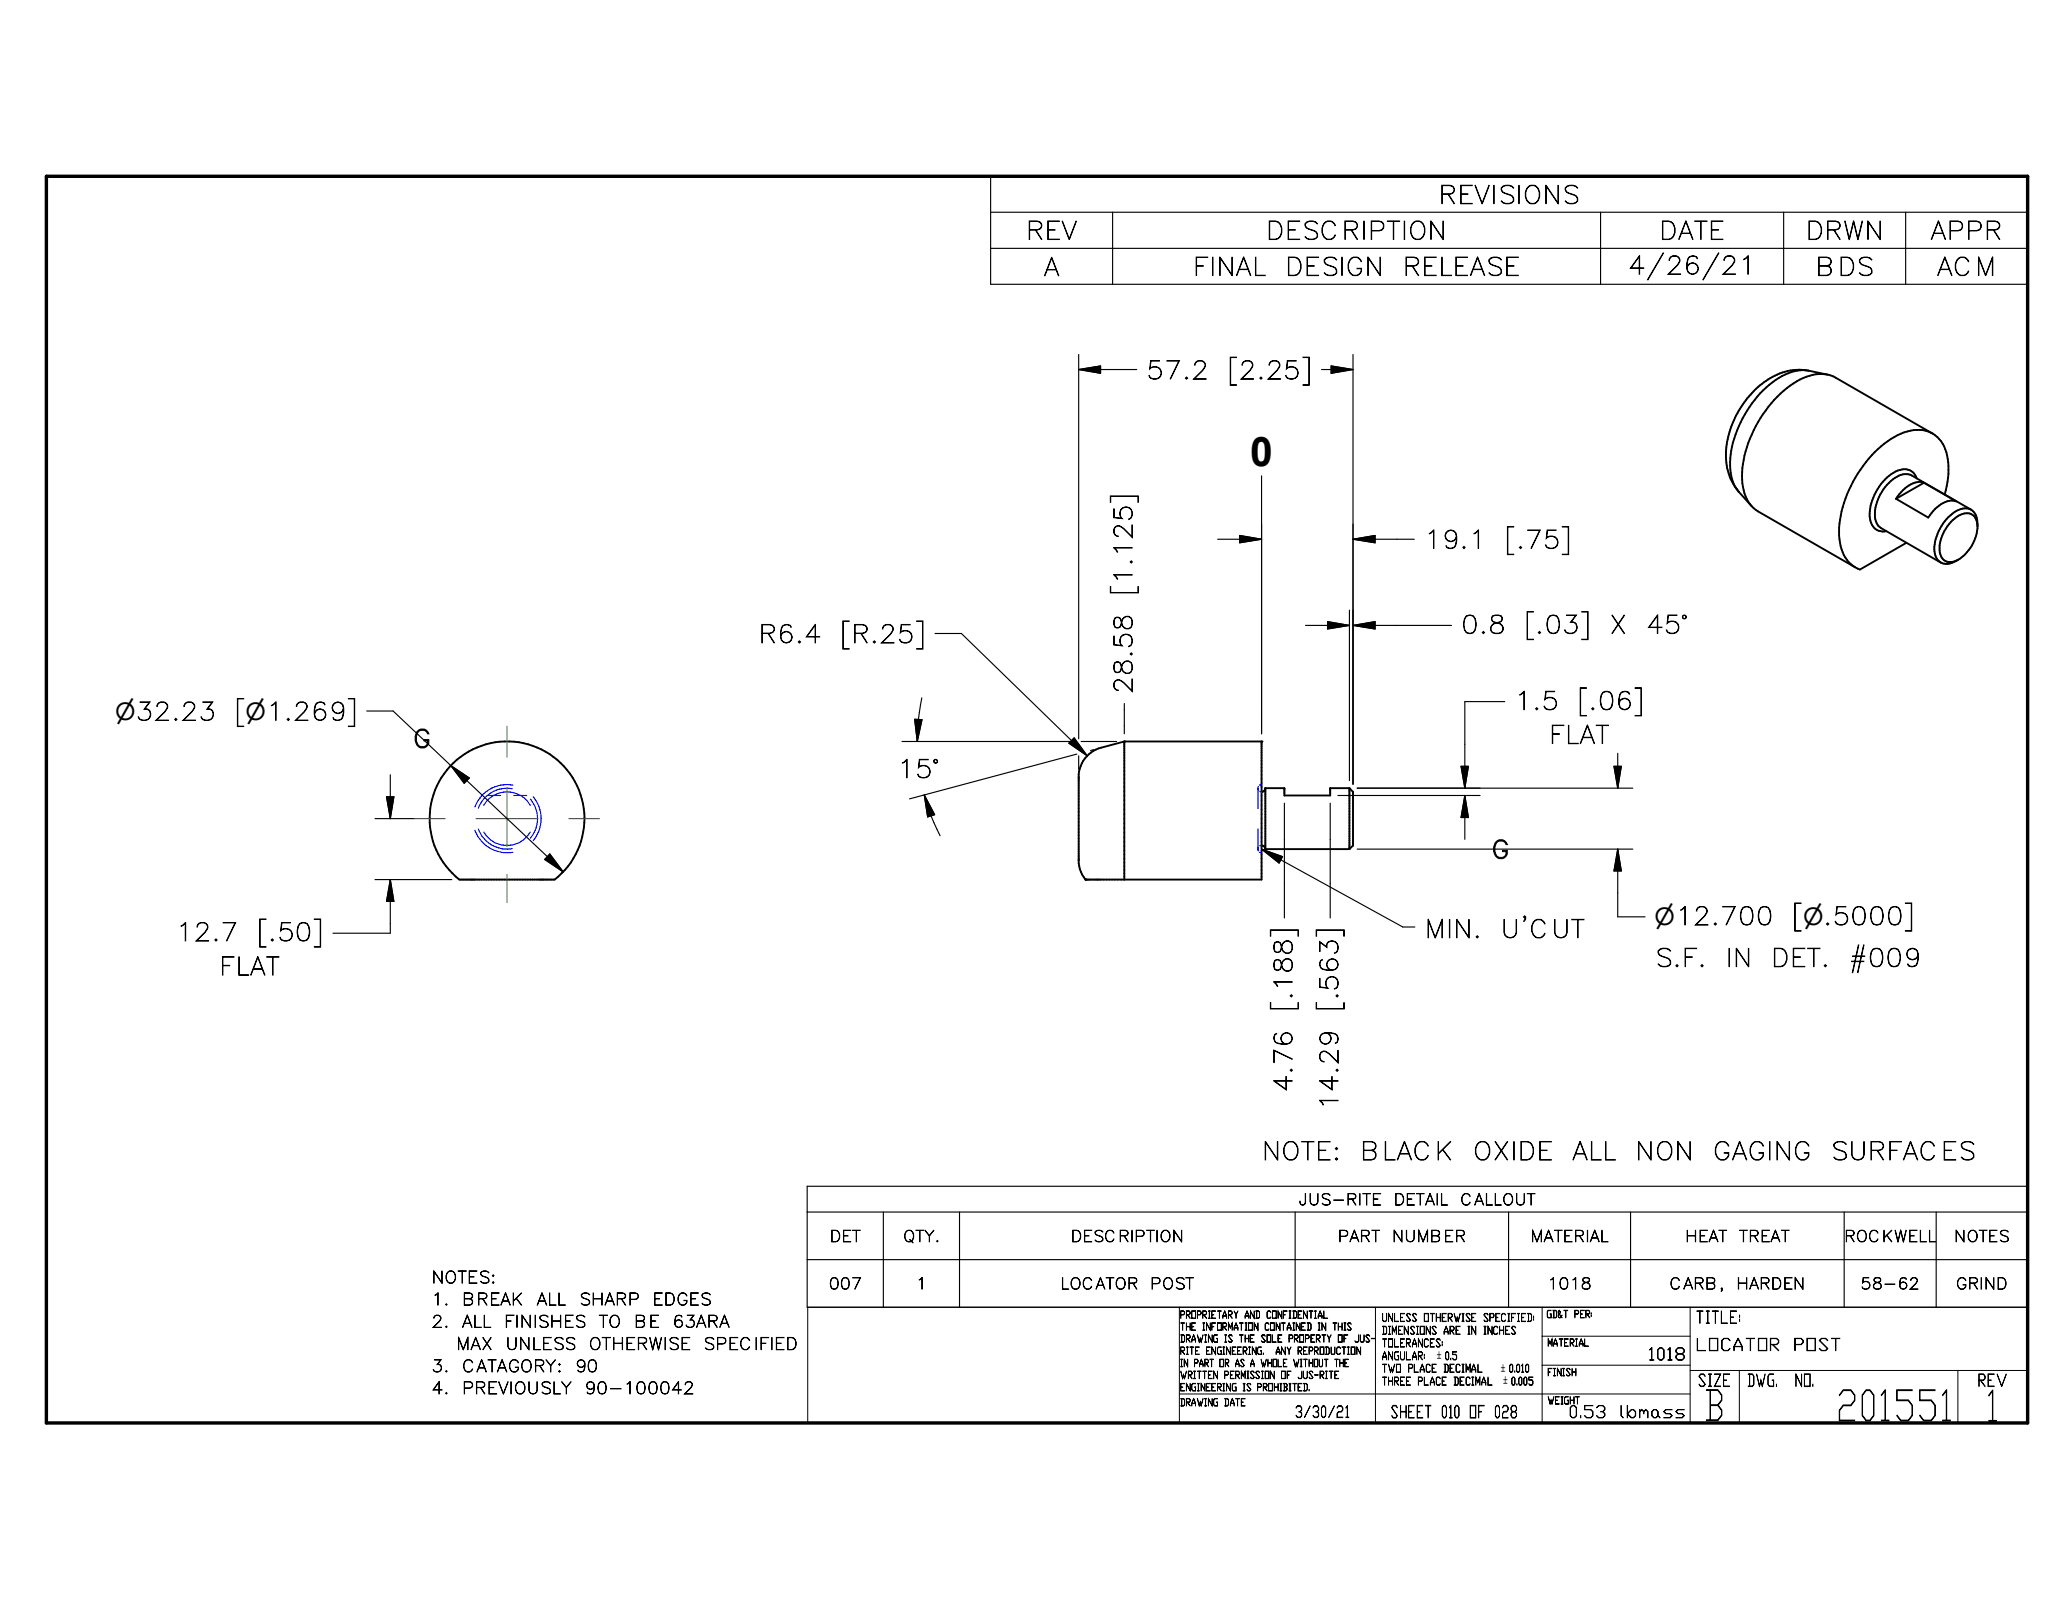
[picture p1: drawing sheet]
<svg xmlns="http://www.w3.org/2000/svg" width="279mm" height="216mm" viewBox="0 0 279 216" stroke-linecap="round" stroke-linejoin="round" font-family="sans-serif">
<g fill="none" stroke="#000" stroke-width=".25">
<path d="M244 50l2.5 .5M244 50a7.1 7.1 0 0 0-5.7 2.3 15.4 15.4 0 0 0-4.9 10.1 5.7 5.7 0 0 0 1.2 3.9M244 50a8.5 8.5 0 0 0-7.6 3 12.3 12.3 0 0 0-3.4 9.8 7 7 0 0 0 1.6 3.5M260.7 58.5l-13.1-7.5a5.2 5.2 0 0 0-5.2 .5 16.3 16.3 0 0 0-7.4 12.7 5.3 5.3 0 0 0 2.2 4.8l13.1 7.5M234.6 66.3l1.7 2M257.2 73.2l-6.3 3.7-.6-.4M258.6 64.6a1.79 1.79 0 0 0-2.6-1.1 6.9 6.9 0 0 0-3.7 6.5 1.76 1.76 0 0 0 2.2 1.7M259.6 65.1l4.3 2.6a2.57 2.57 0 0 0-2.5 .7l-.6 .5-.7 .9-4.3-2.5M259.6 65.1a2.74 2.74 0 0 0-2.9 1l-.9 1.2M259.6 65.1l-3.8 2.2M262.4 66.7a9.1 9.1 0 0 0-.3-6.8 4.1 4.1 0 0 0-5.2-1.6 14.2 14.2 0 0 0-7.2 7.3 12.7 12.7 0 0 0-1.4 8.1 4.5 4.5 0 0 0 2 2.8M265.9 68.8l-8-4.6a2.32 2.32 0 0 0-2.5 .5 5.9 5.9 0 0 0-2.3 5.6l.3 .7 .4 .3 8 4.6"/>
<path d="M266.8 71a1.5 1.5 0 0 0-1.5-1.7 4.5 4.5 0 0 0-3.3 3 2.97 2.97 0 0 0 .3 3.3 1.86 1.86 0 0 0 2.1-.2 5.5 5.5 0 0 0 2.2-5.9 1.61 1.61 0 0 0-2.4-.7 6.2 6.2 0 0 0-3.2 5.6 1.67 1.67 0 0 0 2.3 1.6l.9-.5M60.7 103.4a10.4 10.4 0 0 1 15.4 0 10.4 10.4 0 0 1-1.3 15.3h-12.8a10.4 10.4 0 0 1-1.3-15.3zM146.4 118.7h.1M151.7 100.1h.1M151.7 100.1h18.5M151.7 100.1v18.6M151.7 100.1l-3.1 .8a4.1 4.1 0 0 0-3.1 3.6v12l.3 1.1 .6 1.1M170.2 100.1h.1M170.2 100.1v18.6h-23.7M170.2 114.1l.4 .1 .1 .4M170.7 106.4v8.2M170.7 106.4h2.6v.9h6.2v-.9h2.6"/>
<path d="M170.7 114.6h11.4M170.7 106.4l-.1 .3-.4 .2M182.1 106.4v8.2M182.1 106.4l.4 .5v7.2l-.4 .5"/>
</g>
<g fill="none" stroke="#00f" stroke-width=".15">
<path d="M64.1 112a4.7 4.7 0 0 0 5.1 3M64.5 111.9a4.1 4.1 0 0 0 4.6 2.6M65.3 108.7a3.6 3.6 0 0 1 6.2 0M65.3 112.3a3.6 3.6 0 0 0 6.2 0M65.7 107.3h1.8M69.1 106.4a4.1 4.1 0 0 0-4.6 2.7M69.2 105.9a4.6 4.6 0 0 0-5.1 3M69.3 107.3h1.8M71.6 107.8a4.1 4.1 0 0 1 0 5.3M71.9 107.5a4.6 4.6 0 0 1 0 5.9M169.7 111.8l.1 3M169.7 106.5l.1 .1"/>
<path d="M169.8 106.1l-.1 3M169.8 114.3l-.1 .2M169.9 115h.1M169.9 105.9h.1M169.9 115l.3 .1M169.9 106.8l.3 .1M170.2 114.1h-.3M170.2 105.9h-.3"/>
</g>
<path d="M6.3 23.8h267.3v168.2h-267.3z" fill="none" stroke="#000" stroke-width=".46"/>
<path d="M109 176.4h164.6v15.6h-164.6zM159.1 176.4v15.6M185.6 176.4v15.6M208 176.4v15.6M228 176.4v15.6M159.1 188.1h68.9M208 180.3h20M208 184.2h20M228 184.9h45.6M234.7 184.9v7.1M264.1 184.9v7.1" fill="none" stroke="#000" stroke-width=".13"/>
<g fill="none" stroke="#000" stroke-width=".15">
<path d="M133.6 23.8h140v14.6h-140zM133.6 28.6h140M133.6 33.5h140M150.1 28.6v9.8M215.9 28.6v9.8M240.6 28.6v9.8M257.1 28.6v9.8M145.5 49.9h7.9M145.5 49.9l3-.5v1zM145.5 47.8v51.9M178.3 49.9h4.2M179.6 49.4l2.9 .5-2.9 .5z"/>
<path d="M182.5 47.8v58M164.3 72.8h5.9M167.2 72.3l3 .5-3 .4zM170.2 64.2v34.8M182.5 72.8h8.3M182.5 72.8l3-.5v.9zM49.5 95.9h3.5l23 21.7M123.4 97.1h1l-.6 3zM124.4 94.2a30.8 30.8 0 0 0-.6 5.9M126.1 85.5h3.6l17 16.5M151.7 94.9v4.1M176.1 84.4h6"/>
<path d="M179.1 83.9l3 .5-3 .5zM182.1 82.3v23M182.5 84.4l3-.5v1zM182.5 84.4h13.3M203 94.7h-5.4v11.7M50.6 118.7h10.3M50.6 110.5h5.3M52.1 107.5h1l-.4 3zM52.7 104.5v6M52.7 118.7v7.2h-7.8M52.7 118.7l.4 2.9h-1zM60.8 103.3l2.5 1.7-.7 .7z"/>
<path d="M74.2 115.2l1.8 2.4-2.5-1.6zM121.7 100.1h22.8M124.7 107.3a27.6 27.6 0 0 0 2.1 5.5M124.7 107.3l1.4 2.6-.9 .3zM144.2 100.3l.7-.7 1.8 2.4zM145.3 101.8l-22.6 6M145.5 102v1.8M145.9 100.1h4.7M147.6 101.1l-.5 .2M170.2 114.6l19.1 10.5h1.6M170.2 114.6l2.8 1-.4 .9zM173.3 108.4v15.5"/>
<path d="M179.5 108.4v15.5M180.5 107.3h19.2M183.1 106.4h37.2M183.1 114.6h37.2M197.1 103.4h1l-.5 3zM197.6 107.3v6M197.6 107.3l.5 3h-1zM217.7 103.4h1l-.5 3zM218.2 101.7v4.7M218.2 114.6v9.1h3.7M218.2 114.6l.5 2.9h-1zM108.9 160.1h164.7v16.3h-164.7z"/>
<path d="M108.9 163.5h164.7M108.9 170h164.7M119.2 163.5v12.9M129.5 163.5v12.9M174.7 163.5v12.9M203.5 163.5v12.9M220 163.5v12.9M248.8 163.5v12.9M261.2 163.5v12.9"/>
</g>
<g fill="#000" stroke="#000" stroke-width=".15">
<path d="M145.5 49.9l3-.5v1zM179.6 49.4l2.9 .5-2.9 .5zM167.2 72.3l3 .5-3 .4zM182.5 72.8l3-.5v.9zM123.4 97.1h1l-.6 3zM179.1 83.9l3 .5-3 .5zM182.5 84.4l3-.5v1zM52.1 107.5h1l-.4 3zM60.8 103.3l2.5 1.7-.7 .7zM74.2 115.2l1.8 2.4-2.5-1.6zM124.7 107.3l1.4 2.6-.9 .3zM144.2 100.3l.7-.7 1.8 2.4z"/>
<path d="M170.2 114.6l2.8 1-.4 .9zM197.1 103.4h1l-.5 3zM197.6 107.3l.5 3h-1zM217.7 103.4h1l-.5 3zM218.2 114.6l.5 2.9h-1zM52.7 118.7l.4 2.9h-1z"/>
</g>
<path d="M68.4 98v4.2M55.9 110.5h4.2M64.2 110.5h8.4M68.4 106.3v7.9M68.4 118v3.8M76.7 110.5h4.2" fill="none" stroke="#23a718" stroke-width=".15"/>
<g font-size="5.7">
<text x="247.6" y="191.7">201551</text>
<text x="267.8" y="191.7">1</text>
</g>
<text font-size="5.6" x="229.7" y="191.6">B</text>
<text font-size="5.5" x="168.7" y="62.9">0</text>
<g font-size="3.4">
<text x="55.7" y="100.9">G</text>
<text x="201.2" y="115.9">G</text>
</g>
<g font-size="3.3">
<text x="194.1" y="27.5">REVISIONS</text>
<text x="138.4" y="32.3">REV</text>
<text x="170.8" y="32.3">DESCRIPTION</text>
<text x="223.8" y="32.3">DATE</text>
<text x="243.6" y="32.3">DRWN</text>
<text x="260.4" y="32.3">APPR</text>
<text x="140.8" y="37.2">A</text>
<text x="160.9" y="37.2">FINAL</text>
<text x="173.4" y="37.2">DESIGN</text>
<text x="189.2" y="37.2">RELEASE</text>
<text x="219.6" y="37">4/26/21</text>
<text x="244.9" y="37.2">BDS</text>
<text x="261.3" y="37.2">ACM</text>
<text x="154.6" y="51.1">57.2</text>
<text x="165.6" y="51.1">[2.25]</text>
<text x="192.1" y="74">19.1</text>
<text x="203" y="74">[.75]</text>
<text x="152.7" y="80.4" transform="rotate(-90 152.7 80.4)">[1.125]</text>
<text x="102.3" y="86.7">R6.4</text>
<text x="113.4" y="86.7">[R.25]</text>
<text x="197.1" y="85.5">0.8</text>
<text x="205.7" y="85.5">[.03]</text>
<text x="217.1" y="85.5">X</text>
<text x="222.1" y="85.5">45°</text>
<text x="152.7" y="93.6" transform="rotate(-90 152.7 93.6)">28.58</text>
<text x="204.3" y="95.8">1.5</text>
<text x="212.8" y="95.8">[.06]</text>
<text x="31.7" y="97.2">[n1.269]</text>
<text x="209" y="100.3">FLAT</text>
<text x="121" y="104.9">15°</text>
<text x="241.8" y="124.8">[n.5000]</text>
<text x="23.7" y="127">12.7</text>
<text x="29.5" y="131.6">FLAT</text>
<text x="34.7" y="127">[.50]</text>
<text x="192.2" y="126.5">MIN.</text>
<text x="202.4" y="126.5">U'CUT</text>
<text x="223.2" y="130.4">S.F.</text>
<text x="232.8" y="130.4">IN</text>
<text x="238.9" y="130.4">DET.</text>
<text x="249.4" y="130.4">#009</text>
<text x="174.3" y="136.5" transform="rotate(-90 174.3 136.5)">[.188]</text>
<text x="180.5" y="136.5" transform="rotate(-90 180.5 136.5)">[.563]</text>
<text x="174.3" y="147.4" transform="rotate(-90 174.3 147.4)">4.76</text>
<text x="180.5" y="149.8" transform="rotate(-90 180.5 149.8)">14.29</text>
<text x="170.2" y="156.5">NOTE:</text>
<text x="183.5" y="156.5">BLACK</text>
<text x="198.7" y="156.5">OXIDE</text>
<text x="212.1" y="156.5">ALL</text>
<text x="220.6" y="156.5">NON</text>
<text x="231.1" y="156.5">GAGING</text>
<text x="246.9" y="156.5">SURFACES</text>
</g>
<g font-size="3.2">
<text x="15.5" y="97.2">n32.23</text>
<text x="223.2" y="124.8">n12.700</text>
</g>
<g font-size="2.3">
<text x="228.7" y="178.6">TITLE:</text>
<text x="222.3" y="183.5">1018</text>
<text x="228.7" y="182.2">LOCATOR</text>
<text x="241.9" y="182.2">POST</text>
<text x="187.6" y="191.3">SHEET 010 OF 028</text>
<text x="211.6" y="191.3">0.53</text>
<text x="218.4" y="191.3">lbmass</text>
<text x="229" y="187.1">SIZE</text>
<text x="235.7" y="187.1">DWG.</text>
<text x="242.1" y="187.1">NO.</text>
<text x="266.8" y="187.1">REV</text>
</g>
<g font-size="2.2">
<text x="58.2" y="173.1">NOTES:</text>
<text x="58.2" y="176.1">1.</text>
<text x="58.2" y="179.1">2.</text>
<text x="62.3" y="176.1">BREAK</text>
<text x="62.3" y="179.1">ALL</text>
<text x="68" y="179.1">FINISHES</text>
<text x="72.4" y="176.1">ALL</text>
<text x="78.1" y="176.1">SHARP</text>
<text x="80.8" y="179.1">TO</text>
<text x="85.5" y="179.1">BE</text>
<text x="88" y="176.1">EDGES</text>
<text x="90.7" y="179.1">63ARA</text>
<text x="58.2" y="185.1">3.</text>
<text x="61.5" y="182.1">MAX</text>
<text x="62.3" y="185.1">CATAGORY:</text>
<text x="68.2" y="182.1">UNLESS</text>
<text x="77.6" y="185.1">90</text>
<text x="79.4" y="182.1">OTHERWISE</text>
<text x="94.9" y="182.1">SPECIFIED</text>
<text x="58.2" y="188.1">4.</text>
<text x="62.3" y="188.1">PREVIOUSLY</text>
<text x="78.8" y="188.1">90-100042</text>
</g>
<g font-size="2.1">
<text x="111.9" y="167.6">DET</text>
<text x="121.8" y="167.6">QTY.</text>
<text x="144.4" y="167.6">DESCRIPTION</text>
<text x="175.2" y="162.6">JUS-RITE</text>
<text x="180.5" y="167.6">PART</text>
<text x="187.8" y="167.6">NUMBER</text>
<text x="188" y="162.6">DETAIL</text>
<text x="197" y="162.6">CALLOUT</text>
<text x="206.5" y="167.6">MATERIAL</text>
<text x="227.3" y="167.6">HEAT</text>
<text x="234.6" y="167.6">TREAT</text>
<text x="248.8" y="167.6">ROCKWELL</text>
<text x="263.6" y="167.6">NOTES</text>
<text x="111.8" y="173.9">007</text>
<text x="123.6" y="173.9">1</text>
<text x="143" y="173.9">LOCATOR</text>
<text x="155.1" y="173.9">POST</text>
<text x="208.7" y="173.9">1018</text>
<text x="225.2" y="173.9">CARB,</text>
<text x="234.2" y="173.9">HARDEN</text>
<text x="251" y="173.9">58-62</text>
<text x="263.9" y="173.9">GRIND</text>
<text x="174.7" y="191.3">3/30/21</text>
</g>
<g font-size="1.5">
<text x="186.4" y="178.3">UNLESS OTHERWISE SPECIFIED:</text>
<text x="186.4" y="180">DIMENSIONS ARE IN INCHES</text>
<text x="186.4" y="181.7">TOLERANCES:</text>
<text x="186.4" y="183.5">ANGULAR:</text>
<text x="186.4" y="185.2">TWO PLACE DECIMAL</text>
<text x="186.4" y="186.9">THREE PLACE DECIMAL</text>
</g>
<g font-size="1.4">
<text x="193.9" y="183.4">`0.5</text>
<text x="202.5" y="185.1">`0.010</text>
<text x="202.8" y="186.8">`0.005</text>
</g>
<g font-size="1.3">
<text x="159.2" y="177.9">PROPRIETARY AND CONFIDENTIAL</text>
<text x="159.2" y="179.5">THE INFORMATION CONTAINED IN THIS</text>
<text x="208.6" y="177.8">GD&amp;T PER:</text>
<text x="159.2" y="181.1">DRAWING IS THE SOLE PROPERTY OF JUS-</text>
<text x="159.2" y="182.8">RITE ENGINEERING.</text>
<text x="159.2" y="184.4">IN PART OR AS A WHOLE WITHOUT THE</text>
<text x="172" y="182.8">ANY REPRODUCTION</text>
<text x="208.7" y="181.7">MATERIAL</text>
<text x="208.7" y="185.6">FINISH</text>
<text x="159.2" y="189.7">DRAWING DATE</text>
<text x="159.2" y="186">WRITTEN PERMISSION OF JUS-RITE</text>
<text x="159.2" y="187.7">ENGINEERING IS PROHIBITED.</text>
<text x="208.7" y="189.4">WEIGHT</text>
</g>
</svg>
